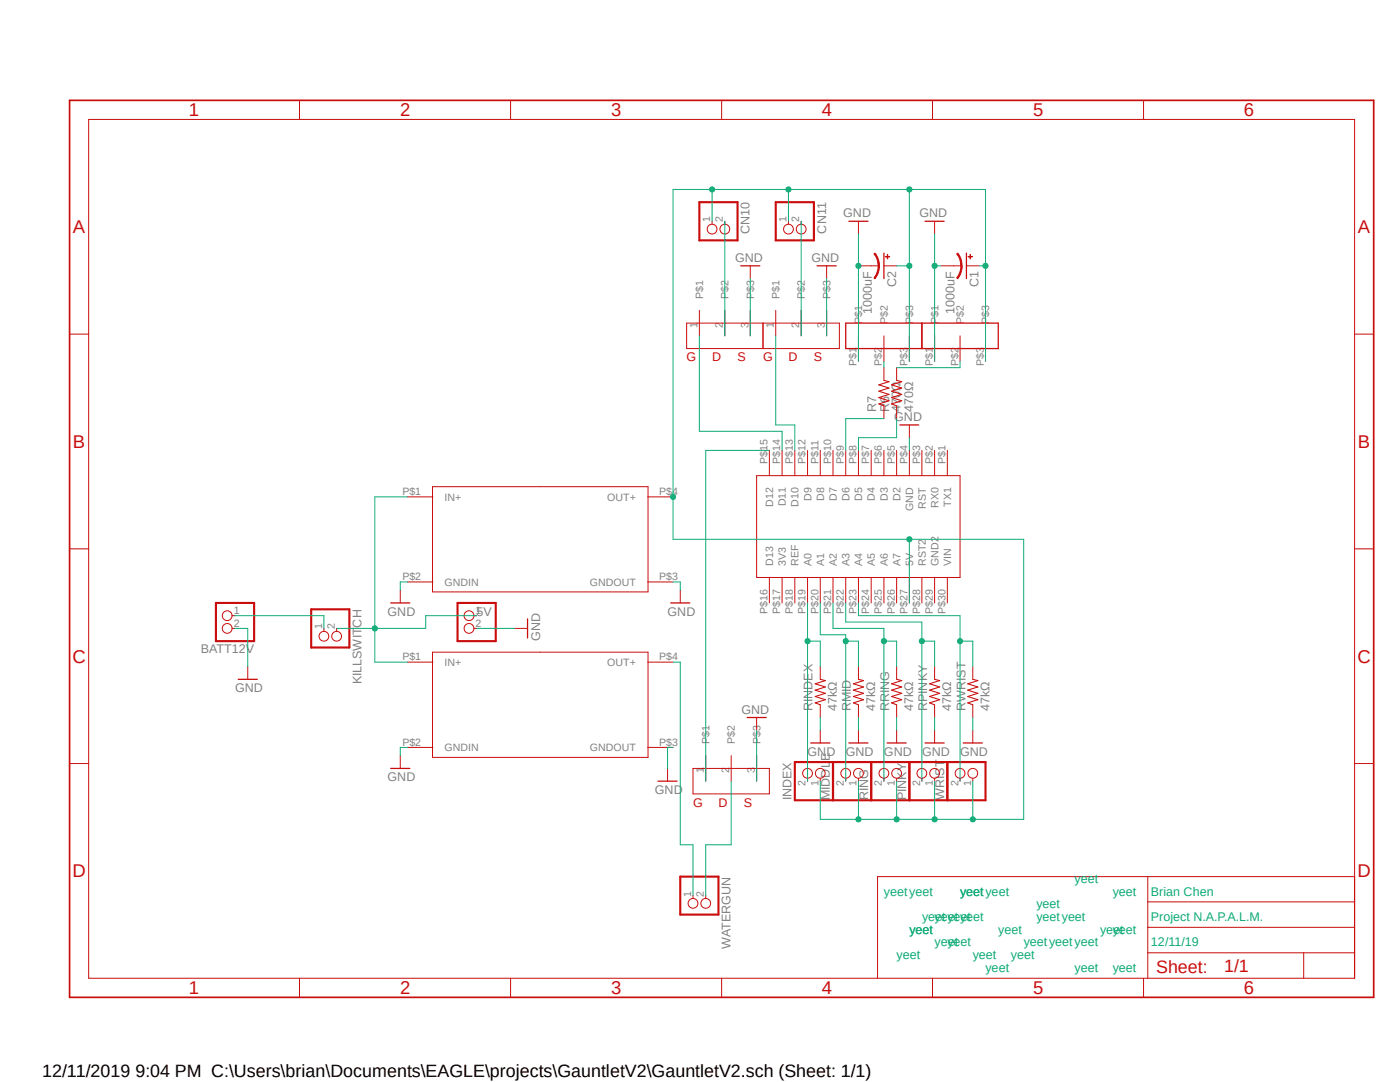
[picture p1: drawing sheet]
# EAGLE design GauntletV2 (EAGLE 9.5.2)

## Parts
5VBUCK  LM2596BUCK  [LM2596BUCK]
6VBUCK  LM2596BUCK  [LM2596BUCK]
BATT12V  JST_2PIN-THM-RA  [JST-PH-2-THM-RA]
C1  1000uF  CPOL-USE5-10.5  [E5-10,5]
C2  1000uF  CPOL-USE5-10.5  [E5-10,5]
CN10  JST_2PIN-THM-RA  [JST-PH-2-THM-RA]
CN11  JST_2PIN-THM-RA  [JST-PH-2-THM-RA]
GUNMOSFET  TO254P1052X465X1989-3  [TO254P1052X465X1989-3]
INDEX  JST_2PIN-THM-RA  [JST-PH-2-THM-RA]
KILLSWITCH  JST_2PIN-THM-RA  [JST-PH-2-THM-RA]
MIDDLE  JST_2PIN-THM-RA  [JST-PH-2-THM-RA]
NANO  NANOV3  [NANOV3]
PINKY  JST_2PIN-THM-RA  [JST-PH-2-THM-RA]
R6  470Ω  R-US_0207/9  [0207/9]
R7  470Ω  R-US_0207/9  [0207/9]
RINDEX  47kΩ  R-US_0207/9  [0207/9]
RING  JST_2PIN-THM-RA  [JST-PH-2-THM-RA]
RMID  47kΩ  R-US_0207/9  [0207/9]
RPINKY  47kΩ  R-US_0207/9  [0207/9]
RRING  47kΩ  R-US_0207/9  [0207/9]
RWRIST  47kΩ  R-US_0207/9  [0207/9]
U$4  TO254P1052X465X1989-3  [TO254P1052X465X1989-3]
U$5  TO254P1052X465X1989-3  [TO254P1052X465X1989-3]
U$7  3WIRECONNECTOR  [3WIRECONNECTOR]
U$8  3WIRECONNECTOR  [3WIRECONNECTOR]
VOLTMETER  JST_2PIN-THM-RA  [JST-PH-2-THM-RA]
WATERGUN  JST_2PIN-THM-RA  [JST-PH-2-THM-RA]
WRIST  JST_2PIN-THM-RA  [JST-PH-2-THM-RA]

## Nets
5V: 5VBUCK.P$1(IN+) 6VBUCK.P$1(IN+) KILLSWITCH.2 VOLTMETER.1
GND: 5VBUCK.P$2(GNDIN) 5VBUCK.P$3(GNDOUT) 6VBUCK.P$2(GNDIN) 6VBUCK.P$3(GNDOUT) BATT12V.2 C1.- C2.- GUNMOSFET.3 NANO.P$4(GND) RINDEX.1 RMID.1 RPINKY.1 RRING.1 RWRIST.1 U$4.3 U$5.3 U$7.P$1 U$8.P$1 VOLTMETER.2
N$1: BATT12V.1 KILLSWITCH.1
N$2: 5VBUCK.P$4(OUT+) C1.+ C2.+ CN10.1 CN11.1 INDEX.1 MIDDLE.1 NANO.P$27(5V) PINKY.1 RING.1 U$7.P$3 U$8.P$3 WRIST.1
N$3: R7.2 U$7.P$2
N$4: GUNMOSFET.2 WATERGUN.2
N$5: 6VBUCK.P$4(OUT+) WATERGUN.1
N$6: GUNMOSFET.1 NANO.P$15(D12)
N$7: INDEX.2 NANO.P$19(A0) RINDEX.2
N$8: NANO.P$23(A4) RWRIST.2 WRIST.2
N$9: NANO.P$21(A2) RING.2 RRING.2
N$10: MIDDLE.2 NANO.P$20(A1) RMID.2
N$11: NANO.P$22(A3) PINKY.2 RPINKY.2
N$12: NANO.P$14(D11) U$5.1
N$13: NANO.P$13(D10) U$4.1
N$14: CN10.2 U$5.2
N$15: CN11.2 U$4.2
N$16: NANO.P$9(D6) R7.1
N$17: R6.2 U$8.P$2
N$18: NANO.P$8(D5) R6.1
Unconnected: NANO.P$1(TX1) NANO.P$2(RX0) NANO.P$3(RST) NANO.P$5(D2) NANO.P$6(D3) NANO.P$7(D4) NANO.P$10(D7) NANO.P$11(D8) NANO.P$12(D9) NANO.P$16(D13) NANO.P$17(3V3) NANO.P$18(REF) NANO.P$24(A5) NANO.P$25(A6) NANO.P$26(A7) NANO.P$28(RST2) NANO.P$29(GND2) NANO.P$30(VIN)

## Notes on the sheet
- yeet
- yeet | yeet | yeet | yeet | yeet | yeet | Brian Chen
- yeet
- yeet | yeet | yeet | yeet | yeet | yeet | Project N.A.P.A.L.M.
- yeet | yeet | yeet | yeet | yeet
- yeet | yeet | yeet | yeet | yeet | 12/11/19
- yeet | yeet | yeet
- yeet | yeet | yeet
